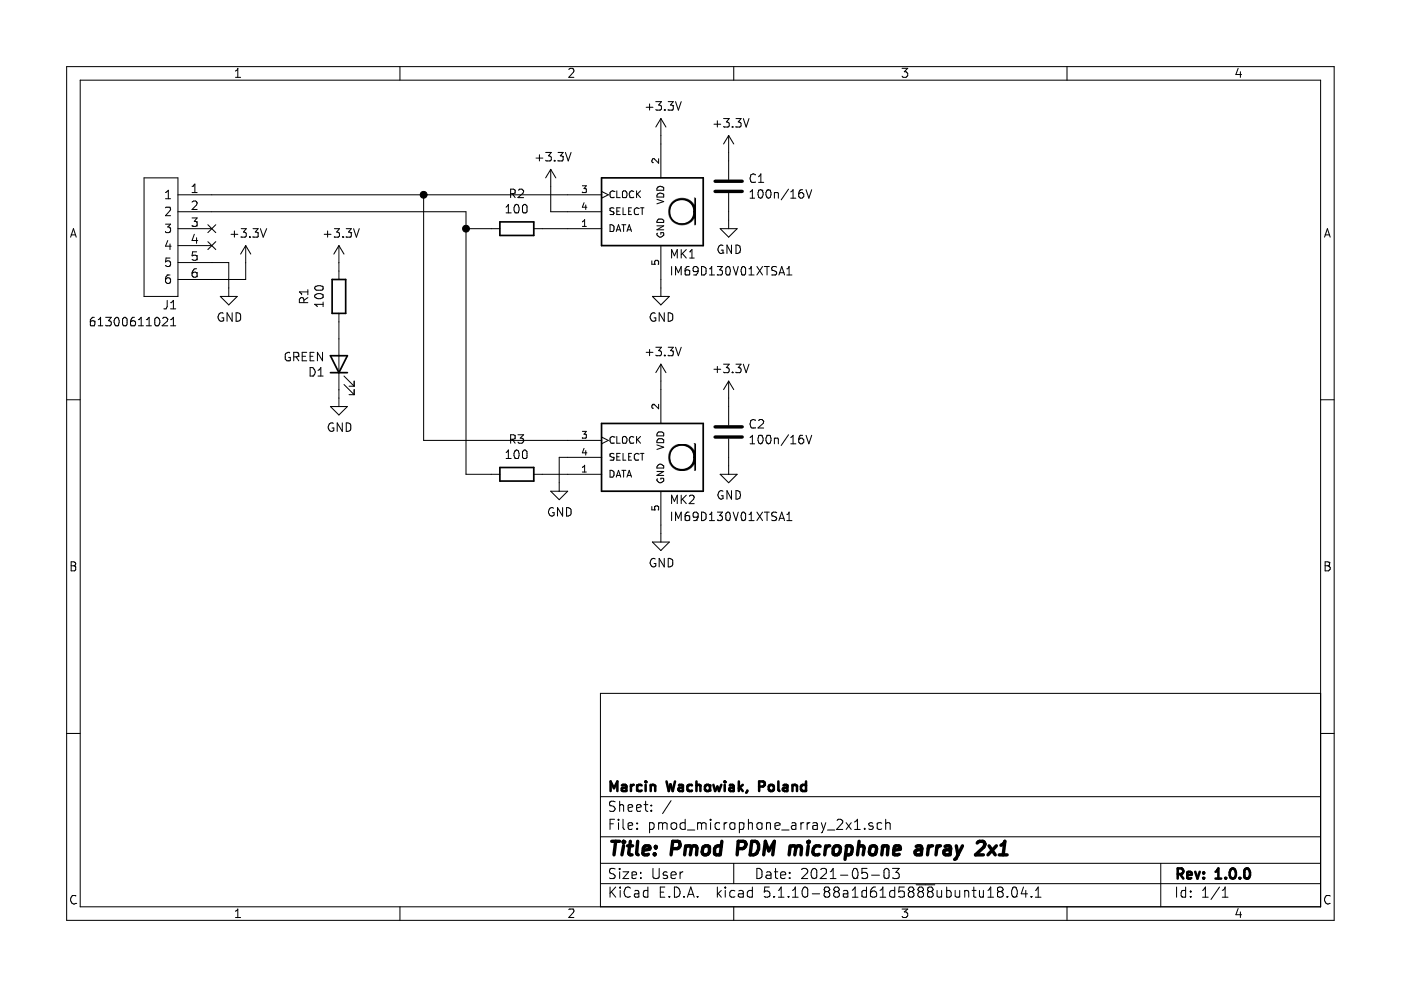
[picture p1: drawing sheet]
EESchema Schematic File Version 4
EELAYER 30 0
EELAYER END
$Descr User 8268 5827
encoding utf-8
Sheet 1 1
Title "Pmod PDM microphone array 2x1"
Date "2021-05-03"
Rev "1.0.0"
Comp "Marcin Wachowiak, Poland"
Comment1 ""
Comment2 ""
Comment3 ""
Comment4 ""
$EndDescr
$Comp
L pmod_microphone_array:61300611021 J1
U 1 1
P 1250 1150
F 0 "J1" H 1450 500 50  0000 L CNN
F 1 "61300611021" H 1450 400 50  0000 L CNN
F 2 "pmod_microphone_array:61300611021" H 1700 1000 50  0001 L CNN
F 3 "https://katalog.we-online.de/em/datasheet/6130xx11021.pdf" H 1700 900 50  0001 L CNN
F 4 "Wurth Elektronik WR-PHD 6130, 2.54mm Pitch, 6 Way, 1 Row, Right Angle Pin Header, Through Hole" H 1700 800 50  0001 L CNN "Description"
F 5 "2.54" H 1700 700 50  0001 L CNN "Height"
F 6 "Wurth Elektronik" H 1700 600 50  0001 L CNN "Manufacturer_Name"
F 7 "61300611021" H 1700 500 50  0001 L CNN "Manufacturer_Part_Number"
F 8 "710-61300611021" H 1700 400 50  0001 L CNN "Mouser Part Number"
F 9 "https://www.mouser.co.uk/ProductDetail/Wurth-Elektronik/61300611021/?qs=PhR8RmCirEaego3UjbXiZA%3D%3D" H 1700 300 50  0001 L CNN "Mouser Price/Stock"
F 10 "" H 1700 200 50  0001 L CNN "Arrow Part Number"
F 11 "" H 1700 100 50  0001 L CNN "Arrow Price/Stock"
	1    1250 1150
	-1   0    0    -1  
$EndComp
$Comp
L pmod_microphone_array:IM69D130V01XTSA1 MK1
U 1 1
P 3850 1250
F 0 "MK1" H 3950 1000 50  0000 L CNN
F 1 "IM69D130V01XTSA1" H 3950 900 50  0000 L CNN
F 2 "pmod_microphone_array:IM69D130V01XTSA1" H 3400 800 50  0001 L BNN
F 3 "" H 3400 800 50  0001 L BNN
F 4 "IM69D130V01XTSA1" H 3750 900 50  0001 C CNN "Manufacturer_Part_Number"
	1    3850 1250
	1    0    0    -1  
$EndComp
$Comp
L Device:C C1
U 1 1
P 4300 1100
F 0 "C1" H 4415 1146 50  0000 L CNN
F 1 "100n/16V" H 4415 1055 50  0000 L CNN
F 2 "Capacitor_SMD:C_0603_1608Metric" H 4338 950 50  0001 C CNN
F 3 "~" H 4300 1100 50  0001 C CNN
	1    4300 1100
	1    0    0    -1  
$EndComp
$Comp
L Device:LED D1
U 1 1
P 2000 2150
F 0 "D1" V 1947 2230 50  0000 L CNN
F 1 "GREEN" V 2038 2230 50  0000 L CNN
F 2 "LED_SMD:LED_0603_1608Metric" H 2000 2150 50  0001 C CNN
F 3 "~" H 2000 2150 50  0001 C CNN
F 4 "" V 2000 2150 50  0001 C CNN "Manufacturer_Part_Number"
	1    2000 2150
	0    -1   -1   0   
$EndComp
$Comp
L Device:R R2
U 1 1
P 3050 1350
F 0 "R2" V 2843 1350 50  0000 C CNN
F 1 "100" V 2934 1350 50  0000 C CNN
F 2 "Resistor_SMD:R_0603_1608Metric" V 2980 1350 50  0001 C CNN
F 3 "~" H 3050 1350 50  0001 C CNN
F 4 "" V 3050 1350 50  0001 C CNN "Manufacturer_Part_Number"
	1    3050 1350
	0    1    1    0   
$EndComp
$Comp
L Device:R R3
U 1 1
P 3050 2800
F 0 "R3" V 2843 2800 50  0000 C CNN
F 1 "100" V 2934 2800 50  0000 C CNN
F 2 "Resistor_SMD:R_0603_1608Metric" V 2980 2800 50  0001 C CNN
F 3 "~" H 3050 2800 50  0001 C CNN
F 4 "" V 3050 2800 50  0001 C CNN "Manufacturer_Part_Number"
	1    3050 2800
	0    1    1    0   
$EndComp
$Comp
L Device:C C2
U 1 1
P 4300 2550
F 0 "C2" H 4415 2596 50  0000 L CNN
F 1 "100n/16V" H 4415 2505 50  0000 L CNN
F 2 "Capacitor_SMD:C_0603_1608Metric" H 4338 2400 50  0001 C CNN
F 3 "~" H 4300 2550 50  0001 C CNN
	1    4300 2550
	1    0    0    -1  
$EndComp
Wire Wire Line
	3900 2250 3900 2300
Wire Wire Line
	3900 1650 3900 1700
Wire Wire Line
	3350 1350 3200 1350
Wire Wire Line
	3350 2800 3200 2800
$Comp
L power:+3.3V #PWR0101
U 1 1
P 1450 1550
F 0 "#PWR0101" H 1450 1400 50  0001 C CNN
F 1 "+3.3V" H 1465 1723 50  0000 C CNN
F 2 "" H 1450 1550 50  0001 C CNN
F 3 "" H 1450 1550 50  0001 C CNN
	1    1450 1550
	1    0    0    -1  
$EndComp
$Comp
L power:GND #PWR0102
U 1 1
P 1350 1700
F 0 "#PWR0102" H 1350 1450 50  0001 C CNN
F 1 "GND" H 1355 1527 50  0000 C CNN
F 2 "" H 1350 1700 50  0001 C CNN
F 3 "" H 1350 1700 50  0001 C CNN
	1    1350 1700
	1    0    0    -1  
$EndComp
Wire Wire Line
	1250 1550 1350 1550
Wire Wire Line
	1350 1550 1350 1700
Wire Wire Line
	1250 1650 1450 1650
Wire Wire Line
	1450 1650 1450 1550
Wire Wire Line
	3350 2600 2500 2600
Wire Wire Line
	2900 2800 2750 2800
$Comp
L power:+3.3V #PWR0103
U 1 1
P 2000 1550
F 0 "#PWR0103" H 2000 1400 50  0001 C CNN
F 1 "+3.3V" H 2015 1723 50  0000 C CNN
F 2 "" H 2000 1550 50  0001 C CNN
F 3 "" H 2000 1550 50  0001 C CNN
	1    2000 1550
	1    0    0    -1  
$EndComp
$Comp
L power:GND #PWR0104
U 1 1
P 2000 2350
F 0 "#PWR0104" H 2000 2100 50  0001 C CNN
F 1 "GND" H 2005 2177 50  0000 C CNN
F 2 "" H 2000 2350 50  0001 C CNN
F 3 "" H 2000 2350 50  0001 C CNN
	1    2000 2350
	1    0    0    -1  
$EndComp
Wire Wire Line
	2000 1550 2000 1600
Wire Wire Line
	2000 1900 2000 2000
Wire Wire Line
	2000 2300 2000 2350
$Comp
L pmod_microphone_array:IM69D130V01XTSA1 MK2
U 1 1
P 3850 2700
F 0 "MK2" H 3950 2450 50  0000 L CNN
F 1 "IM69D130V01XTSA1" H 3950 2350 50  0000 L CNN
F 2 "pmod_microphone_array:IM69D130V01XTSA1" H 3400 2250 50  0001 L BNN
F 3 "" H 3400 2250 50  0001 L BNN
F 4 "IM69D130V01XTSA1" H 3750 2350 50  0001 C CNN "Manufacturer_Part_Number"
	1    3850 2700
	1    0    0    -1  
$EndComp
$Comp
L power:GND #PWR0105
U 1 1
P 3900 3150
F 0 "#PWR0105" H 3900 2900 50  0001 C CNN
F 1 "GND" H 3905 2977 50  0000 C CNN
F 2 "" H 3900 3150 50  0001 C CNN
F 3 "" H 3900 3150 50  0001 C CNN
	1    3900 3150
	1    0    0    -1  
$EndComp
$Comp
L power:GND #PWR0106
U 1 1
P 4300 2750
F 0 "#PWR0106" H 4300 2500 50  0001 C CNN
F 1 "GND" H 4305 2577 50  0000 C CNN
F 2 "" H 4300 2750 50  0001 C CNN
F 3 "" H 4300 2750 50  0001 C CNN
	1    4300 2750
	1    0    0    -1  
$EndComp
$Comp
L power:GND #PWR0107
U 1 1
P 3900 1700
F 0 "#PWR0107" H 3900 1450 50  0001 C CNN
F 1 "GND" H 3905 1527 50  0000 C CNN
F 2 "" H 3900 1700 50  0001 C CNN
F 3 "" H 3900 1700 50  0001 C CNN
	1    3900 1700
	1    0    0    -1  
$EndComp
$Comp
L power:GND #PWR0108
U 1 1
P 4300 1300
F 0 "#PWR0108" H 4300 1050 50  0001 C CNN
F 1 "GND" H 4305 1127 50  0000 C CNN
F 2 "" H 4300 1300 50  0001 C CNN
F 3 "" H 4300 1300 50  0001 C CNN
	1    4300 1300
	1    0    0    -1  
$EndComp
$Comp
L power:+3.3V #PWR0109
U 1 1
P 4300 2350
F 0 "#PWR0109" H 4300 2200 50  0001 C CNN
F 1 "+3.3V" H 4315 2523 50  0000 C CNN
F 2 "" H 4300 2350 50  0001 C CNN
F 3 "" H 4300 2350 50  0001 C CNN
	1    4300 2350
	1    0    0    -1  
$EndComp
$Comp
L power:+3.3V #PWR0110
U 1 1
P 3900 2250
F 0 "#PWR0110" H 3900 2100 50  0001 C CNN
F 1 "+3.3V" H 3915 2423 50  0000 C CNN
F 2 "" H 3900 2250 50  0001 C CNN
F 3 "" H 3900 2250 50  0001 C CNN
	1    3900 2250
	1    0    0    -1  
$EndComp
$Comp
L power:+3.3V #PWR0111
U 1 1
P 3900 800
F 0 "#PWR0111" H 3900 650 50  0001 C CNN
F 1 "+3.3V" H 3915 973 50  0000 C CNN
F 2 "" H 3900 800 50  0001 C CNN
F 3 "" H 3900 800 50  0001 C CNN
	1    3900 800 
	1    0    0    -1  
$EndComp
$Comp
L power:+3.3V #PWR0112
U 1 1
P 4300 900
F 0 "#PWR0112" H 4300 750 50  0001 C CNN
F 1 "+3.3V" H 4315 1073 50  0000 C CNN
F 2 "" H 4300 900 50  0001 C CNN
F 3 "" H 4300 900 50  0001 C CNN
	1    4300 900 
	1    0    0    -1  
$EndComp
Wire Wire Line
	3350 1250 3250 1250
Wire Wire Line
	3900 800  3900 850 
Wire Wire Line
	4300 950  4300 900 
Wire Wire Line
	4300 1250 4300 1300
Wire Wire Line
	4300 2350 4300 2400
Wire Wire Line
	4300 2700 4300 2750
Wire Wire Line
	3900 3150 3900 3100
Wire Wire Line
	3350 2700 3300 2700
NoConn ~ 1250 1350
NoConn ~ 1250 1450
Wire Wire Line
	2500 1150 2500 2600
Wire Wire Line
	1250 1250 2750 1250
Wire Wire Line
	2900 1350 2750 1350
Wire Wire Line
	2750 1250 2750 1350
Connection ~ 2750 1350
Wire Wire Line
	2750 1350 2750 2800
Wire Wire Line
	2500 1150 3350 1150
Wire Wire Line
	1250 1150 2500 1150
Connection ~ 2500 1150
$Comp
L Device:R R1
U 1 1
P 2000 1750
F 0 "R1" V 1793 1750 50  0000 C CNN
F 1 "100" V 1884 1750 50  0000 C CNN
F 2 "Resistor_SMD:R_0603_1608Metric" V 1930 1750 50  0001 C CNN
F 3 "~" H 2000 1750 50  0001 C CNN
F 4 "" V 2000 1750 50  0001 C CNN "Manufacturer_Part_Number"
	1    2000 1750
	1    0    0    -1  
$EndComp
Wire Wire Line
	3250 1250 3250 1100
Wire Wire Line
	3300 2700 3300 2850
$Comp
L power:+3.3V #PWR0113
U 1 1
P 3250 1100
F 0 "#PWR0113" H 3250 950 50  0001 C CNN
F 1 "+3.3V" H 3265 1273 50  0000 C CNN
F 2 "" H 3250 1100 50  0001 C CNN
F 3 "" H 3250 1100 50  0001 C CNN
	1    3250 1100
	1    0    0    -1  
$EndComp
$Comp
L power:GND #PWR0114
U 1 1
P 3300 2850
F 0 "#PWR0114" H 3300 2600 50  0001 C CNN
F 1 "GND" H 3305 2677 50  0000 C CNN
F 2 "" H 3300 2850 50  0001 C CNN
F 3 "" H 3300 2850 50  0001 C CNN
	1    3300 2850
	1    0    0    -1  
$EndComp
$EndSCHEMATC
